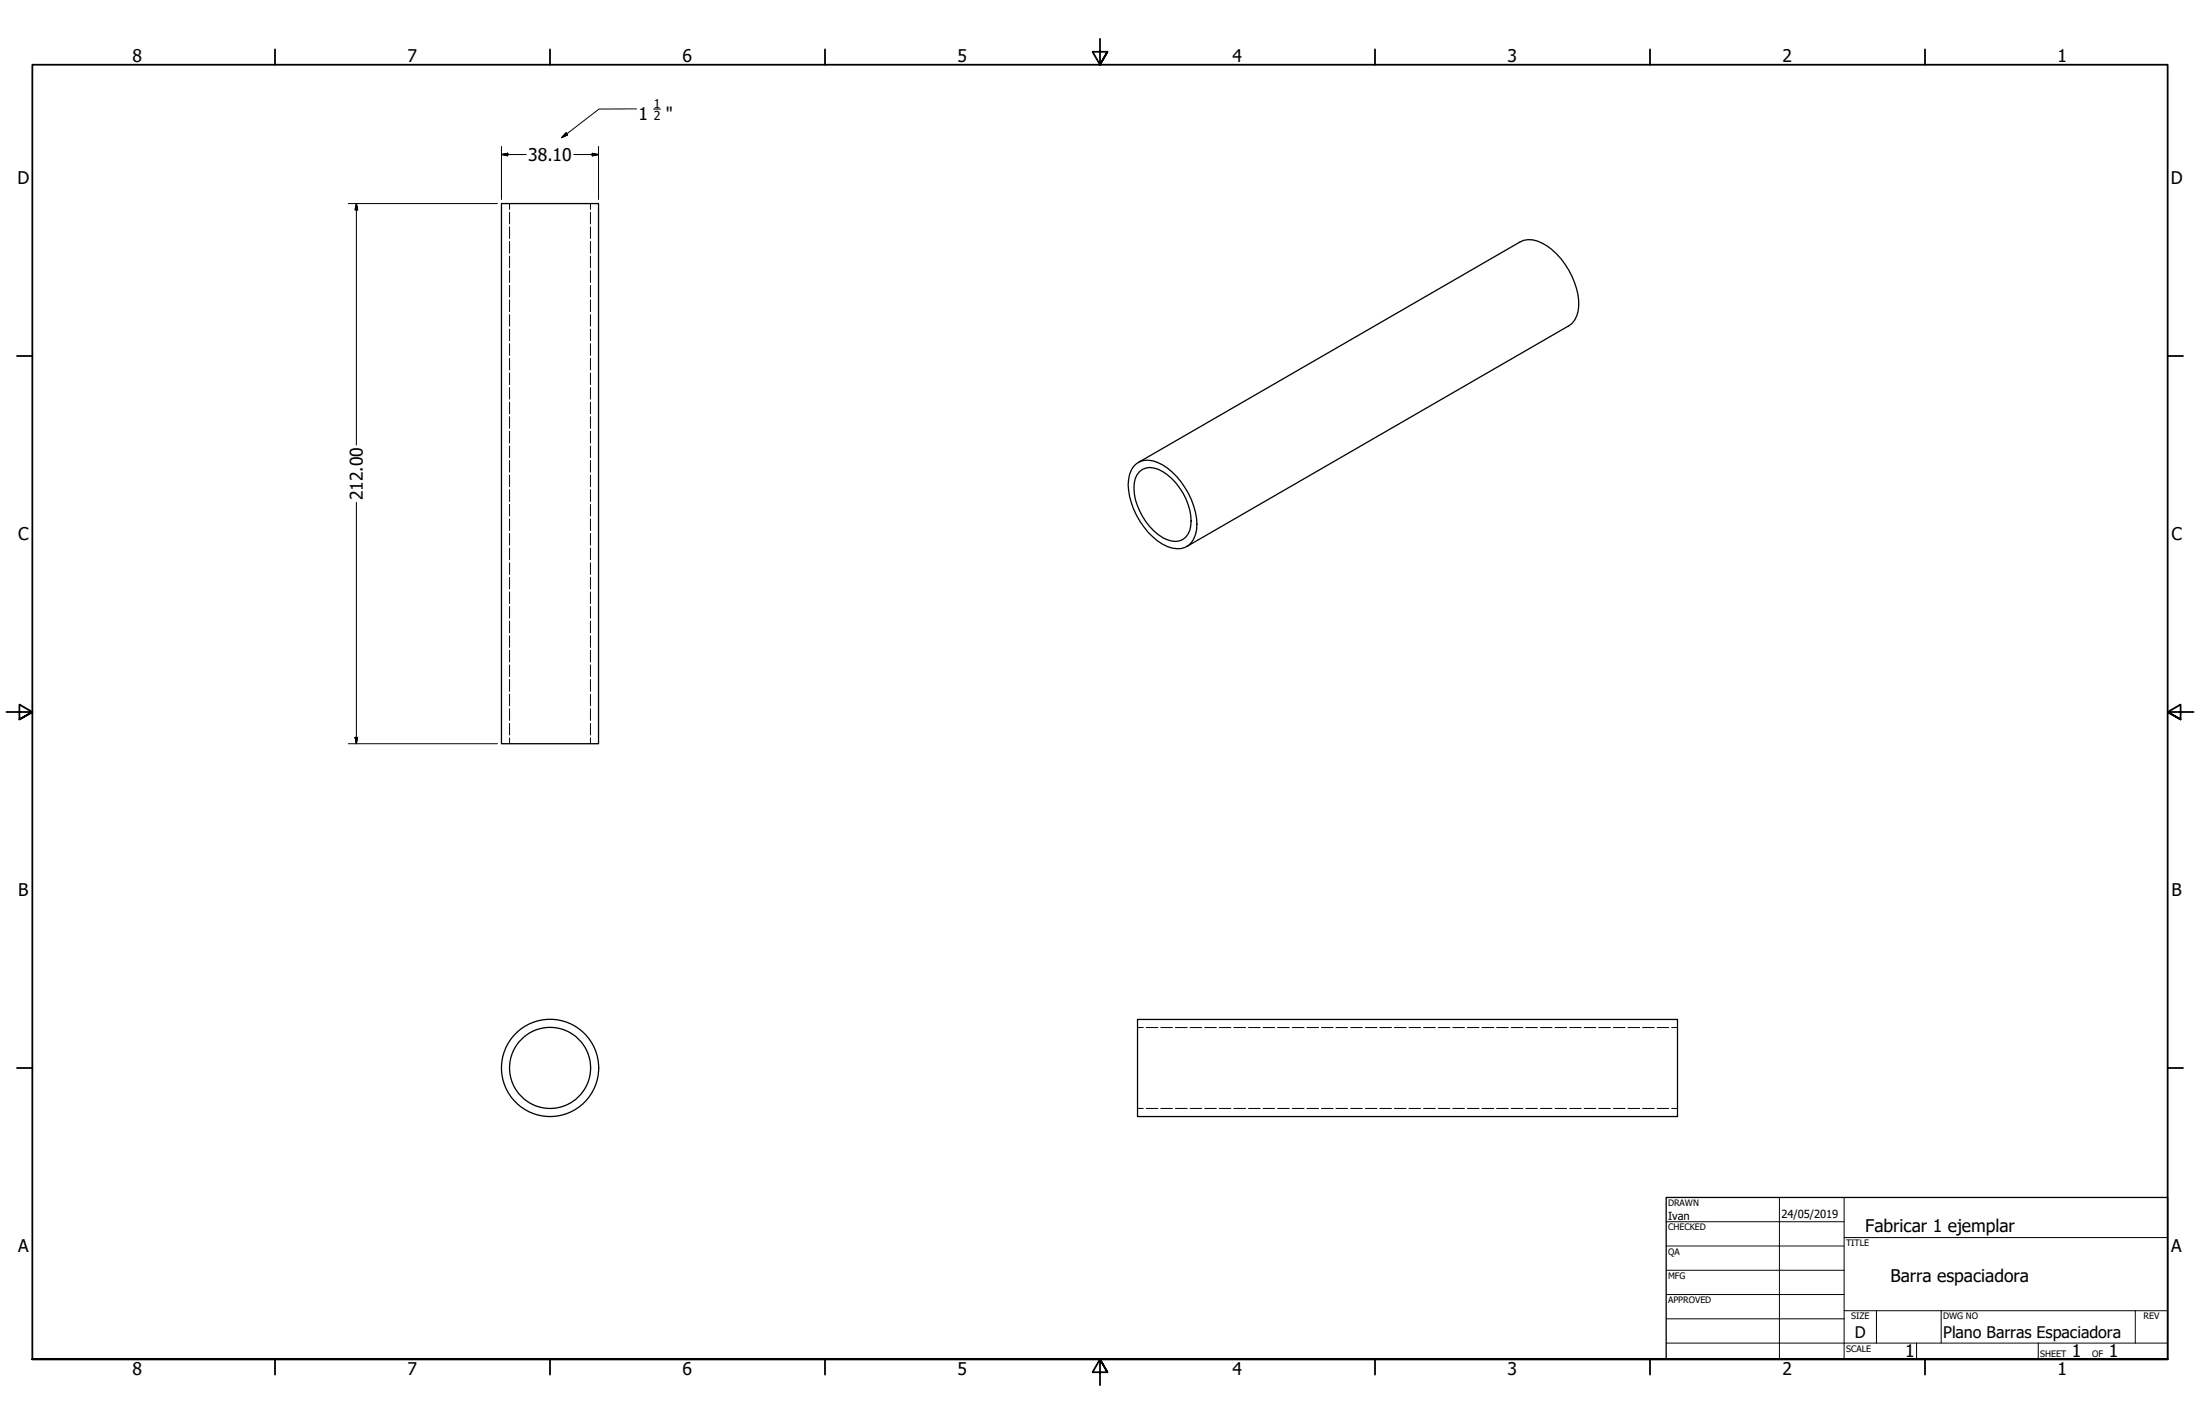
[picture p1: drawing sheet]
<svg xmlns="http://www.w3.org/2000/svg" width="864mm" height="559mm" viewBox="0 0 864 559" stroke-linecap="round" stroke-linejoin="round" font-family="sans-serif">
<!-- layer: Visible (ANSI) -->
<g fill="none" stroke="#000" stroke-width=".51">
<path d="M196.8 79.9h38.1v211.9h-38.1zM445 183a7.6 7.6 0 0 1 9.4-1.5 29.1 29.1 0 0 1 15.3 22 11.5 11.5 0 0 1-3.2 10.6 9.3 9.3 0 0 1-10.1-.5 29 29 0 0 1-13.4-25.5l.4-2zM446.8 181.5l149.9-86.6a9.9 9.9 0 0 1 10.5 1.6 29.8 29.8 0 0 1 12.5 23.8 9.2 9.2 0 0 1-3.9 7.6l-149.9 86.5M447.3 185.1a7.1 7.1 0 0 1 9.1-.1 23.9 23.9 0 0 1 11 21.4 6.3 6.3 0 0 1-9.3 5.4 23.8 23.8 0 0 1-12.8-22.3l.3-1.7zM446.5 400h212v38.1h-212z"/>
<circle cx="215.9" cy="419.1" r="19.1"/>
<circle cx="215.9" cy="419.1" r="15.9"/>
</g>
<!-- layer: Hidden (ANSI) -->
<g fill="none" stroke="#000" stroke-width=".39">
<path d="M200 79.9v2.3M231.8 79.9v2.3M200 83.3v4.6M200 89v4.6M200 94.7v4.7M231.8 83.3v4.6M231.8 89v4.6M231.8 94.7v4.7M200 100.5v4.6M200 106.2v4.6M200 112v4.5M200 117.7v4.6"/>
<path d="M231.8 100.5v4.6M231.8 106.2v4.6M231.8 112v4.5M231.8 117.7v4.6M200 123.4v4.6M200 129.2v4.5M200 134.9v4.5M231.8 123.4v4.6M231.8 129.2v4.5M231.8 134.9v4.5M200 140.6v4.6M200 146.4v4.5"/>
<path d="M200 152.1v4.6M200 157.8v4.6M231.8 140.6v4.6M231.8 146.4v4.5M231.8 152.1v4.6M231.8 157.8v4.6M200 163.5v4.6M200 169.2v4.7M200 175v4.6M231.8 163.5v4.6M231.8 169.2v4.7M231.8 175v4.6"/>
<path d="M200 180.7v4.6M200 186.4v4.6M200 192.2v4.6M200 197.9v4.6M231.8 180.7v4.6M231.8 186.4v4.6M231.8 192.2v4.6M231.8 197.9v4.6M200 203.6v4.6M200 209.4v4.5M200 215.1v4.5M231.8 203.6v4.6"/>
<path d="M231.8 209.4v4.5M231.8 215.1v4.5M200 220.9v4.5M200 226.6v4.5M200 232.3v4.6M200 238v4.6M231.8 220.9v4.5M231.8 226.6v4.5M231.8 232.3v4.6M231.8 238v4.6M200 243.7v4.6M200 249.5v4.6"/>
<path d="M200 255.2v4.6M231.8 243.7v4.6M231.8 249.5v4.6M231.8 255.2v4.6M200 260.9v4.6M200 266.6v4.7M200 272.4v4.6M200 278.1v4.6M231.8 260.9v4.6M231.8 266.6v4.7M231.8 272.4v4.6M231.8 278.1v4.6"/>
<path d="M200 283.8v4.6M200 289.6v2.2M231.8 283.8v4.6M231.8 289.6v2.2M446.5 403.2h2.3M450 403.2h4.5M455.7 403.2h4.5M461.4 403.2h4.6M467.2 403.2h4.5M472.9 403.2h4.6M478.6 403.2h4.6M484.3 403.2h4.6"/>
<path d="M490.1 403.2h4.6M495.8 403.2h4.6M501.5 403.2h4.6M507.2 403.2h4.7M513 403.2h4.6M518.7 403.2h4.6M524.4 403.2h4.6M530.2 403.2h4.5M535.9 403.2h4.6M541.7 403.2h4.5M547.4 403.2h4.5M553.1 403.2h4.6"/>
<path d="M558.8 403.2h4.6M564.6 403.2h4.6M570.3 403.2h4.6M576 403.2h4.6M581.7 403.2h4.7M587.5 403.2h4.6M593.2 403.2h4.6M598.9 403.2h4.6M604.6 403.2h4.6M610.4 403.2h4.6M616.1 403.2h4.6M621.9 403.2h4.5"/>
<path d="M627.6 403.2h4.5M633.3 403.2h4.6M639.1 403.2h4.5M644.8 403.2h4.6M650.5 403.2h4.6M656.2 403.2h2.3M446.5 435h2.3M450 435h4.5M455.7 435h4.5M461.4 435h4.6M467.2 435h4.5M472.9 435h4.6"/>
<path d="M478.6 435h4.6M484.3 435h4.6M490.1 435h4.6M495.8 435h4.6M501.5 435h4.6M507.2 435h4.7M513 435h4.6M518.7 435h4.6M524.4 435h4.6M530.2 435h4.5M535.9 435h4.6M541.7 435h4.5"/>
<path d="M547.4 435h4.5M553.1 435h4.6M558.8 435h4.6M564.6 435h4.6M570.3 435h4.6M576 435h4.6M581.7 435h4.7M587.5 435h4.6M593.2 435h4.6M598.9 435h4.6M604.6 435h4.6M610.4 435h4.6"/>
<path d="M616.1 435h4.6M621.9 435h4.5M627.6 435h4.5M633.3 435h4.6M639.1 435h4.5M644.8 435h4.6M650.5 435h4.6M656.2 435h2.3"/>
</g>
<!-- layer: Border (ANSI) -->
<g fill="none" stroke="#000" stroke-width=".7">
<path d="M107.9 19.4v6M215.9 19.4v6M323.8 19.4v6M431.8 15.2v10.2l-2.9-5.1h5.8l-2.9 5.1 2.9-5.1M539.8 19.4v6M647.7 19.4v6M755.6 19.4v6M6.7 139.7h6M850.9 139.7h6M2.5 279.4h10.2l-5.1-2.9v5.8l5.1-2.9-5.1 2.9M861.1 279.4h-10.2l5.1-2.9v5.8l-5.1-2.9 5.1 2.9M6.7 419.1h6"/>
<path d="M850.9 419.1h6M12.7 533.4v-508h838.2v508h-838.2h838.2M107.9 533.4v6M215.9 533.4v6M323.8 533.4v6M434.7 538.5l-2.9-5.1 2.9 5.1h-5.8l2.9-5.1v10.2M539.8 533.4v6M647.7 533.4v6M755.6 533.4v6"/>
</g>
<!-- layer: Title (ANSI) -->
<g fill="none" stroke="#000" stroke-width=".39">
<path d="M654 479.4h69.9M698.5 469.9v63.5M723.9 469.9v63.5M654 488.9h69.9M654 498.5h69.9M723.9 485.6h127M654 508h69.9M654 517.5h69.9M723.9 514.3h127M736.6 514.3v12.7M762 514.3v12.7M838.2 514.3v12.7"/>
<path d="M654 527h196.9M752.3 527v6.4M800.1 527v6.4"/>
</g>
<path d="M654 469.9h196.9v63.5h-196.9z" fill="none" stroke="#000" stroke-width=".51"/>
<!-- layer: Dimension (ANSI) -->
<path d="M196.8 57.5v20.8M234.9 57.5v20.8M136.7 79.9h58.6M139.9 79.9l.5 2.5h-1zM139.9 79.9v94.7M196.8 60.6l2.5-.5v1.1zM196.8 60.6h9.8M225.2 60.6h9.7M232.5 60.1l2.4 .5-2.4 .6zM139.9 197.1v94.7M136.7 291.8h58.6M139.4 289.4h1l-.5 2.4z" fill="none" stroke="#000" stroke-width=".39"/>
<path d="M196.8 60.6l2.5-.5zM196.8 60.6l2.5-.5v1.1zM232.5 61.2l2.4-.6zM232.5 60.1l2.4 .5-2.4 .6zM139.9 79.9l.5 2.5zM139.9 79.9l.5 2.5h-1zM139.4 289.4l.5 2.4zM139.4 289.4h1l-.5 2.4z" fill="#000" stroke="#000" stroke-width=".39"/>
<!-- layer: Symbol (ANSI) -->
<path d="M222.2 52.1l.6 .9-2.3 1zM249.9 42.7l-14.8 .1-14.6 11.2" fill="none" stroke="#000" stroke-width=".39"/>
<path d="M222.2 52.1l-1.7 1.9zM222.2 52.1l.6 .9-2.3 1z" fill="#000" stroke="#000" stroke-width=".39"/>
<path d="M256.6 42.8h2.6" fill="none" stroke="#000" stroke-width=".44"/>
<g font-size="6.9">
<text x="52.1" y="24.4">8</text>
<text x="160" y="24.4">7</text>
<text x="268" y="24.4">6</text>
<text x="375.9" y="24.4">5</text>
<text x="483.9" y="24.4">4</text>
<text x="591.8" y="24.4">3</text>
<text x="699.8" y="24.4">2</text>
<text x="807.7" y="24.4">1</text>
<text x="250.7" y="47">1</text>
<text x="261.4" y="47">&quot;</text>
<text x="207.3" y="63.1">38.10</text>
<text x="6.9" y="72.3">D</text>
<text x="852.1" y="72.3">D</text>
<text x="142.4" y="196.3" transform="rotate(-90 142.4 196.3)">212.00</text>
<text x="7.1" y="212">C</text>
<text x="852.4" y="212">C</text>
<text x="7.2" y="351.7">B</text>
<text x="852.4" y="351.7">B</text>
<text x="732.2" y="483.4">Fabricar 1 ejemplar</text>
<text x="7.1" y="491.4">A</text>
<text x="852.3" y="491.4">A</text>
<text x="742.1" y="503">Barra espaciadora</text>
<text x="747.8" y="532.6">1</text>
<text x="813.2" y="532.6">1</text>
<text x="827.8" y="532.6">1</text>
<text x="52.1" y="539.4">8</text>
<text x="160" y="539.4">7</text>
<text x="268" y="539.4">6</text>
<text x="375.9" y="539.4">5</text>
<text x="483.9" y="539.4">4</text>
<text x="591.8" y="539.4">3</text>
<text x="699.8" y="539.4">2</text>
<text x="807.7" y="539.4">1</text>
</g>
<g font-size="6.3">
<text x="728.1" y="524.9">D</text>
<text x="762.8" y="525">Plano Barras Espaciadora</text>
</g>
<g font-size="4.8">
<text x="256.6" y="42.2">1</text>
<text x="256.6" y="47">2</text>
</g>
<g font-size="4.4">
<text x="654.8" y="478.6">Ivan</text>
<text x="699.3" y="478">24/05/2019</text>
</g>
<g font-size="3.5">
<text x="654.8" y="473.2">DRAWN</text>
<text x="654.8" y="482.8">CHECKED</text>
<text x="724.7" y="488.9">TITLE</text>
<text x="654.8" y="492.3">QA</text>
<text x="654.8" y="501.8">MFG</text>
<text x="654.8" y="511.4">APPROVED</text>
<text x="726.7" y="517.7">SIZE</text>
<text x="762.8" y="517.7">DWG NO</text>
<text x="841.4" y="517.7">REV</text>
<text x="724.7" y="530.4">SCALE</text>
<text x="800.9" y="532.6">SHEET</text>
<text x="821.3" y="532.6">OF</text>
</g>
</svg>
